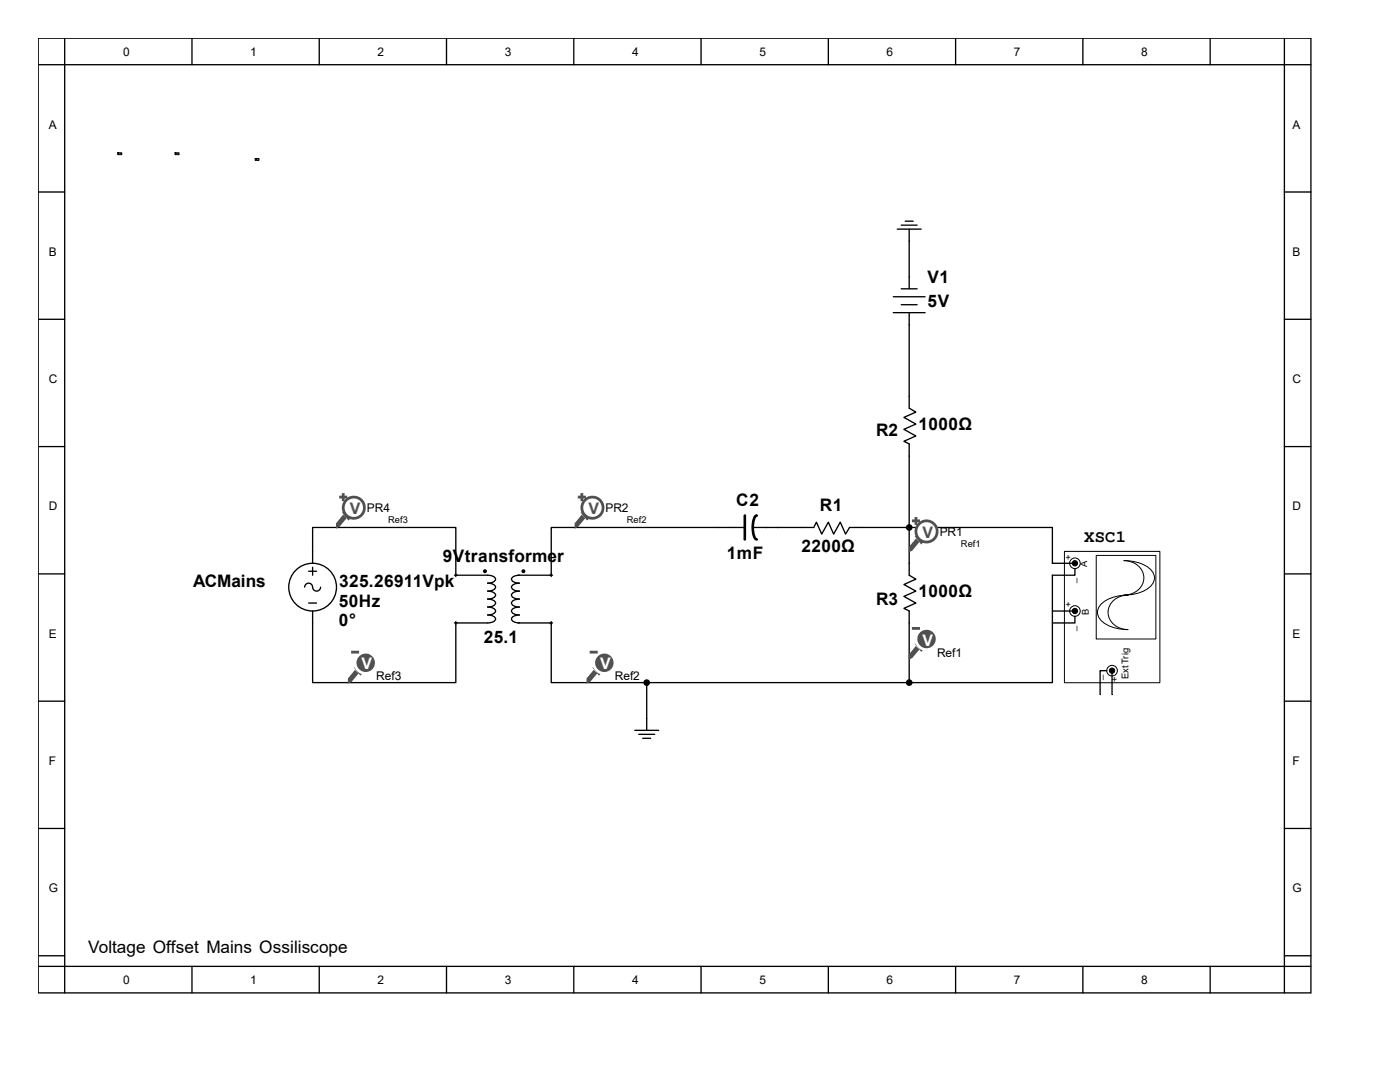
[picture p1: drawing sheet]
<svg xmlns="http://www.w3.org/2000/svg" width="279mm" height="216mm" viewBox="0 0 279 216" stroke-linecap="round" stroke-linejoin="round" font-family="sans-serif">
<g fill="none" stroke="#000" stroke-width=".26">
<path d="M7.6 7.6h254v190.5h-254zM7.6 12.9h254M12.9 7.6v190.5M38.3 7.6v5.3M63.7 7.6v5.3M89.1 7.6v5.3M114.5 7.6v5.3M139.9 7.6v5.3M165.3 7.6v5.3M190.7 7.6v5.3M216.1 7.6v5.3M241.5 7.6v5.3"/>
<path d="M256.3 7.6v190.5M7.6 38.3h5.3M256.3 38.3h5.3M178.3 59.2h6.3M179.1 45.7h4.7M179.9 57.6h3.1M179.9 44.9h3.1M180.7 44.1h1.5M181.5 45.7v2.4M181.5 55.2v2.4M7.6 63.7h5.3M178.3 62.4h6.3"/>
<path d="M179.9 60.8h3.1M181.5 79.1v2.3l1.3 .8-2.4 1.1 2.4 1.3-2.4 1.1 2.4 1.3-2.4 1.1 1.1 .5v2.4M181.5 62.4v2.4M256.3 63.7h5.3M7.6 89.1h5.3M256.3 89.1h5.3M7.6 114.5h5.3M181.5 112.4v2.4l1.3 .8-2.4 1 2.4 1.4-2.4 1 2.4 1.3-2.4 1.1 1.1 .5v2.4M256.3 114.5h5.3M7.6 139.9h5.3M256.3 139.9h5.3M126.7 145.7h4.7"/>
<path d="M127.5 146.5h3.2M128.3 147.3h1.6M129.1 143.4v2.3M7.6 165.3h5.3M256.3 165.3h5.3M7.6 190.7h5.3M7.6 192.8h254M38.3 192.8v5.3M63.7 192.8v5.3M89.1 192.8v5.3M114.5 192.8v5.3M139.9 192.8v5.3"/>
<path d="M165.3 192.8v5.3M190.7 192.8v5.3M216.1 192.8v5.3M241.5 192.8v5.3M256.3 190.7h5.3"/>
</g>
<path d="M212.5 110.1h19v26.1h-19z" fill="#fff"/>
<path d="M212.4 110h19.1v26.2h-19.1z" fill="none" stroke="#000" stroke-width=".2"/>
<path d="M218.8 110.9h11.9v16.6h-11.9z" fill="#fff"/>
<path d="M218.8 110.8h11.9v16.7h-11.9zM224.3 111.9a7.2 7.2 0 0 1 5.7 2.2 2.38 2.38 0 0 1-1 3.4 8.3 8.3 0 0 1-4.7 1.2 3.5 3.5 0 0 0 3.4-1.6 3.5 3.5 0 0 0-.1-3.7 4.1 4.1 0 0 0-3.3-1.5zM219.9 120.4a7.8 7.8 0 0 1 5.2-1.7 3.5 3.5 0 0 0-3.4 1.7 3.5 3.5 0 0 0 .1 3.7 4.1 4.1 0 0 0 3.3 1.5 7.2 7.2 0 0 1-5.7-2.2 2.17 2.17 0 0 1 .5-3z" fill="none" stroke="#000" stroke-width=".2"/>
<g fill="#fff" stroke="#000" stroke-width=".2">
<circle cx="214.5" cy="121.9" r="1.06"/>
<circle cx="214.5" cy="112.4" r="1.06"/>
<circle cx="221.9" cy="133.8" r="1.06"/>
</g>
<g fill="none" stroke="#000" stroke-width=".26">
<path d="M181.5 48.1v7.1M181.5 64.8v14.3M181.5 91v21.4M61.6 114h1.6M62.4 112.4v-7.1h28.6v9.5M62.4 113.2v1.6M64 117.2a.79 .79 0 0 1-.8 .8 .79 .79 0 0 1-.8-.8 .79 .79 0 0 0-.8-.8 .79 .79 0 0 0-.8 .8M90.7 114.8h6.6a1.54 1.54 0 0 1 1.6 .8 1.31 1.31 0 0 1-1.6 .8 1.54 1.54 0 0 1 1.6 .8 1.31 1.31 0 0 1-1.6 .8 1.54 1.54 0 0 1 1.6 .7 1.31 1.31 0 0 1-1.6 .8 1.54 1.54 0 0 1 1.6 .8 1.31 1.31 0 0 1-1.6 .8 1.54 1.54 0 0 1 1.6 .8 1.31 1.31 0 0 1-1.6 .8 1.54 1.54 0 0 1 1.6 .8 1.31 1.31 0 0 1-1.6 .8h-6.6M91 114.5v.5M103.4 114.8h6.9M103.7 114.8a1.54 1.54 0 0 0-1.6 .8 1.31 1.31 0 0 0 1.6 .8 1.54 1.54 0 0 0-1.6 .8 1.31 1.31 0 0 0 1.6 .8 1.54 1.54 0 0 0-1.6 .7 1.31 1.31 0 0 0 1.6 .8 1.54 1.54 0 0 0-1.6 .8 1.31 1.31 0 0 0 1.6 .8 1.54 1.54 0 0 0-1.6 .8 1.31 1.31 0 0 0 1.6 .8 1.54 1.54 0 0 0-1.6 .8 1.31 1.31 0 0 0 1.6 .8M110 114.5v.5"/>
<path d="M148.6 105.3h-38.6v9.5M150.2 105.3h12.2l.5-1.1 1.1 2.4 1.3-2.4 1.1 2.4 1.3-2.4 1.1 2.4 .7-1.3h40.5v7.1h4M214.5 113.5v1.3h-4.5v21.4h-28.5M61.6 120.3h1.6M62.4 121.9v14.3h28.6v-11.9M91 124v.6M103.4 124.3h6.9M110 124.3v11.9h19.1M110 124v.6M129.1 136.2v7.2M129.1 136.2h52.4M181.5 124.3v11.9"/>
<path d="M210 121.9h4.5M214.5 123v1.3h-4.5M220.9 133.8h-1.3v4.8M221.9 134.1v4.5"/>
<circle cx="62.4" cy="117.2" r="4.8"/>
</g>
<g fill="#000" stroke="#000" stroke-width=".2">
<circle cx="214.5" cy="112.4" r=".53"/>
<circle cx="214.5" cy="121.9" r=".53"/>
<circle cx="221.9" cy="133.8" r=".53"/>
</g>
<g fill="#000" stroke="#000" stroke-width=".26">
<circle cx="96.8" cy="114" r=".26"/>
<circle cx="104.5" cy="114" r=".26"/>
<circle cx="181.5" cy="105.3" r=".53"/>
<circle cx="129.1" cy="136.2" r=".53"/>
<circle cx="181.5" cy="136.2" r=".53"/>
</g>
<path d="M148.6 102.9v4.7M151 102.9a2.44 2.44 0 0 0-.8 2.4l.1 1.2a1.27 1.27 0 0 0 .7 1.1" fill="none" stroke="#000" stroke-width=".53"/>
<path d="M50.9 31.6h.8v.4h-.8zM51.1 31.8h.1M51.1 31.7v.2M51.4 31.8h.2" fill="none" stroke="#000" stroke-width=".2"/>
<path d="M182.8 107.7l.5 .5-1.3 1.6-.5 .2v-.8z" fill-rule="evenodd" fill="#505050"/>
<path d="M182.8 107.7l.5 .5-1.3 1.6-.5 .2v-.8z" fill="none" stroke="#505050" stroke-width=".25"/>
<path d="M182.8 107.1h.2l1.1 1.1-.2 .3z" fill-rule="evenodd" fill="#505050"/>
<path d="M182.8 107.1h.2l1.1 1.1-.2 .3z" fill="none" stroke="#505050" stroke-width=".25"/>
<circle cx="184.9" cy="106" r="2.12" fill="#fff"/>
<g fill="none" stroke="#505050" stroke-width=".55">
<path d="M182 103.9h1.6M182.8 103.2v1.5"/>
<circle cx="184.9" cy="106" r="2.12"/>
</g>
<path d="M182.8 129.1l.5 .5-1.3 1.6-.5 .2v-.7z" fill-rule="evenodd" fill="#505050"/>
<path d="M182.8 129.1l.5 .5-1.3 1.6-.5 .2v-.7z" fill="none" stroke="#505050" stroke-width=".25"/>
<path d="M182.8 128.6h.2l1.1 1-.2 .3z" fill-rule="evenodd" fill="#505050"/>
<path d="M182.8 128.6h.2l1.1 1-.2 .3z" fill="none" stroke="#505050" stroke-width=".25"/>
<circle cx="184.9" cy="127.5" r="2.12" fill="#505050"/>
<circle cx="184.9" cy="127.5" r="2.12" fill="none" stroke="#fff" stroke-width=".55"/>
<path d="M182 125.4h1.6" fill="none" stroke="#505050" stroke-width=".55"/>
<path d="M34.9 30.5h.8v.4h-.8zM35.1 30.6h.1M35.1 30.6v.1M35.4 30.6h.2" fill="none" stroke="#000" stroke-width=".2"/>
<path d="M116.1 102.9l.5 .5-1.3 1.6-.5 .3v-.8z" fill-rule="evenodd" fill="#505050"/>
<path d="M116.1 102.9l.5 .5-1.3 1.6-.5 .3v-.8z" fill="none" stroke="#505050" stroke-width=".25"/>
<path d="M116.1 102.4h.3l1 1-.2 .3z" fill-rule="evenodd" fill="#505050"/>
<path d="M116.1 102.4h.3l1 1-.2 .3z" fill="none" stroke="#505050" stroke-width=".25"/>
<circle cx="118.2" cy="101.3" r="2.12" fill="#fff"/>
<g fill="none" stroke="#505050" stroke-width=".55">
<path d="M115.3 99.2h1.6M116.1 98.4v1.6"/>
<circle cx="118.2" cy="101.3" r="2.12"/>
</g>
<path d="M118.5 133.9l.5 .5-1.3 1.6-.5 .2v-.8z" fill-rule="evenodd" fill="#505050"/>
<path d="M118.5 133.9l.5 .5-1.3 1.6-.5 .2v-.8z" fill="none" stroke="#505050" stroke-width=".25"/>
<path d="M118.5 133.3h.2l1.1 1.1-.3 .2z" fill-rule="evenodd" fill="#505050"/>
<path d="M118.5 133.3h.2l1.1 1.1-.3 .2z" fill="none" stroke="#505050" stroke-width=".25"/>
<circle cx="120.6" cy="132.3" r="2.11" fill="#505050"/>
<circle cx="120.6" cy="132.3" r="2.11" fill="none" stroke="#fff" stroke-width=".55"/>
<path d="M117.7 130.1h1.6" fill="none" stroke="#505050" stroke-width=".55"/>
<path d="M23.5 30.5h.8v.4h-.8zM23.6 30.6h.2M23.7 30.6v.1M24 30.6h.2" fill="none" stroke="#000" stroke-width=".2"/>
<path d="M68.5 102.9l.5 .5-1.3 1.6-.5 .3v-.8z" fill-rule="evenodd" fill="#505050"/>
<path d="M68.5 102.9l.5 .5-1.3 1.6-.5 .3v-.8z" fill="none" stroke="#505050" stroke-width=".25"/>
<path d="M68.5 102.4h.2l1.1 1-.2 .3z" fill-rule="evenodd" fill="#505050"/>
<path d="M68.5 102.4h.2l1.1 1-.2 .3z" fill="none" stroke="#505050" stroke-width=".25"/>
<circle cx="70.6" cy="101.3" r="2.12" fill="#fff"/>
<g fill="none" stroke="#505050" stroke-width=".55">
<path d="M67.7 99.2h1.6M68.5 98.4v1.6"/>
<circle cx="70.6" cy="101.3" r="2.12"/>
</g>
<path d="M70.9 133.9l.5 .5-1.3 1.6-.5 .2v-.8z" fill-rule="evenodd" fill="#505050"/>
<path d="M70.9 133.9l.5 .5-1.3 1.6-.5 .2v-.8z" fill="none" stroke="#505050" stroke-width=".25"/>
<path d="M70.9 133.3h.2l1.1 1.1-.3 .2z" fill-rule="evenodd" fill="#505050"/>
<path d="M70.9 133.3h.2l1.1 1.1-.3 .2z" fill="none" stroke="#505050" stroke-width=".25"/>
<circle cx="73" cy="132.3" r="2.11" fill="#505050"/>
<circle cx="73" cy="132.3" r="2.11" fill="none" stroke="#fff" stroke-width=".55"/>
<path d="M70.1 130.1h1.6" fill="none" stroke="#505050" stroke-width=".55"/>
<g font-size="3.4">
<text x="185.1" y="56.5">V1</text>
<text x="185.1" y="61.3">5V</text>
<text x="174.9" y="87">R2</text>
<text x="183.3" y="85.9">1000Ω</text>
<text x="146.9" y="101">C2</text>
<text x="163.6" y="102">R1</text>
<text x="88.4" y="112.1">9Vtransformer</text>
<text x="145" y="111.5">1mF</text>
<text x="159.9" y="110.2">2200Ω</text>
<text x="216.4" y="108.1">XSC1</text>
<text x="38.6" y="117.1">ACMains</text>
<text x="67.7" y="117.1">325.26911Vpk</text>
<text x="183.3" y="119.2">1000Ω</text>
<text x="67.6" y="121">50Hz</text>
<text x="67.6" y="125">0°</text>
<text x="174.9" y="120.8">R3</text>
<text x="96.6" y="128.2">25.1</text>
<text x="17.6" y="190.1">Voltage Offset Mains Ossiliscope</text>
</g>
<g font-size="3.2" fill="#505050">
<text x="69.8" y="102.6">V</text>
<text x="117.4" y="102.6">V</text>
<text x="184.1" y="107.4">V</text>
</g>
<g font-size="3.2" fill="#fff">
<text x="184.1" y="128.8">V</text>
<text x="72.2" y="133.6">V</text>
<text x="119.8" y="133.6">V</text>
</g>
<g font-size="2.4">
<text x="24.6" y="11.1">0</text>
<text x="50" y="11.1">1</text>
<text x="75.4" y="11.1">2</text>
<text x="100.8" y="11.1">3</text>
<text x="126.2" y="11.1">4</text>
<text x="151.6" y="11.1">5</text>
<text x="177" y="11.1">6</text>
<text x="202.4" y="11.1">7</text>
<text x="227.8" y="11.1">8</text>
<text x="9.7" y="25.7">A</text>
<text x="257.9" y="25.7">A</text>
<text x="9.7" y="51.1">B</text>
<text x="257.9" y="51.1">B</text>
<text x="9.7" y="76.5">C</text>
<text x="257.9" y="76.5">C</text>
<text x="9.7" y="101.9">D</text>
<text x="257.9" y="101.9">D</text>
<text x="73.2" y="102.2">PR4</text>
<text x="120.9" y="102.2">PR2</text>
<text x="187.5" y="106.9">PR1</text>
<text x="9.7" y="127.3">E</text>
<text x="187" y="131">Ref1</text>
<text x="257.9" y="127.3">E</text>
<text x="75.1" y="135.8">Ref3</text>
<text x="122.7" y="135.8">Ref2</text>
<text x="9.7" y="152.7">F</text>
<text x="257.9" y="152.7">F</text>
<text x="9.7" y="178.1">G</text>
<text x="257.9" y="178.1">G</text>
<text x="24.6" y="196.3">0</text>
<text x="50" y="196.3">1</text>
<text x="75.4" y="196.3">2</text>
<text x="100.8" y="196.3">3</text>
<text x="126.2" y="196.3">4</text>
<text x="151.6" y="196.3">5</text>
<text x="177" y="196.3">6</text>
<text x="202.4" y="196.3">7</text>
<text x="227.8" y="196.3">8</text>
</g>
<g font-size="1.9">
<text x="77.5" y="104.3">Ref3</text>
<text x="125.1" y="104.3">Ref2</text>
<text x="191.8" y="109.1">Ref1</text>
<text x="213.8" y="111.7" transform="rotate(-90 213.8 111.7)">+</text>
<text x="217" y="113.2" transform="rotate(-90 217 113.2)">A</text>
<text x="214.6" y="116.4" transform="rotate(-90 214.6 116.4)">_</text>
<text x="213.8" y="121.2" transform="rotate(-90 213.8 121.2)">+</text>
<text x="214.6" y="125.9" transform="rotate(-90 214.6 125.9)">_</text>
<text x="217.3" y="122.7" transform="rotate(-90 217.3 122.7)">B</text>
<text x="219.9" y="135.7" transform="rotate(-90 219.9 135.7)">_</text>
<text x="223.1" y="136" transform="rotate(-90 223.1 136)">+</text>
<text x="225.2" y="135.6" transform="rotate(-90 225.2 135.6)">Ext Trig</text>
</g>
</svg>
